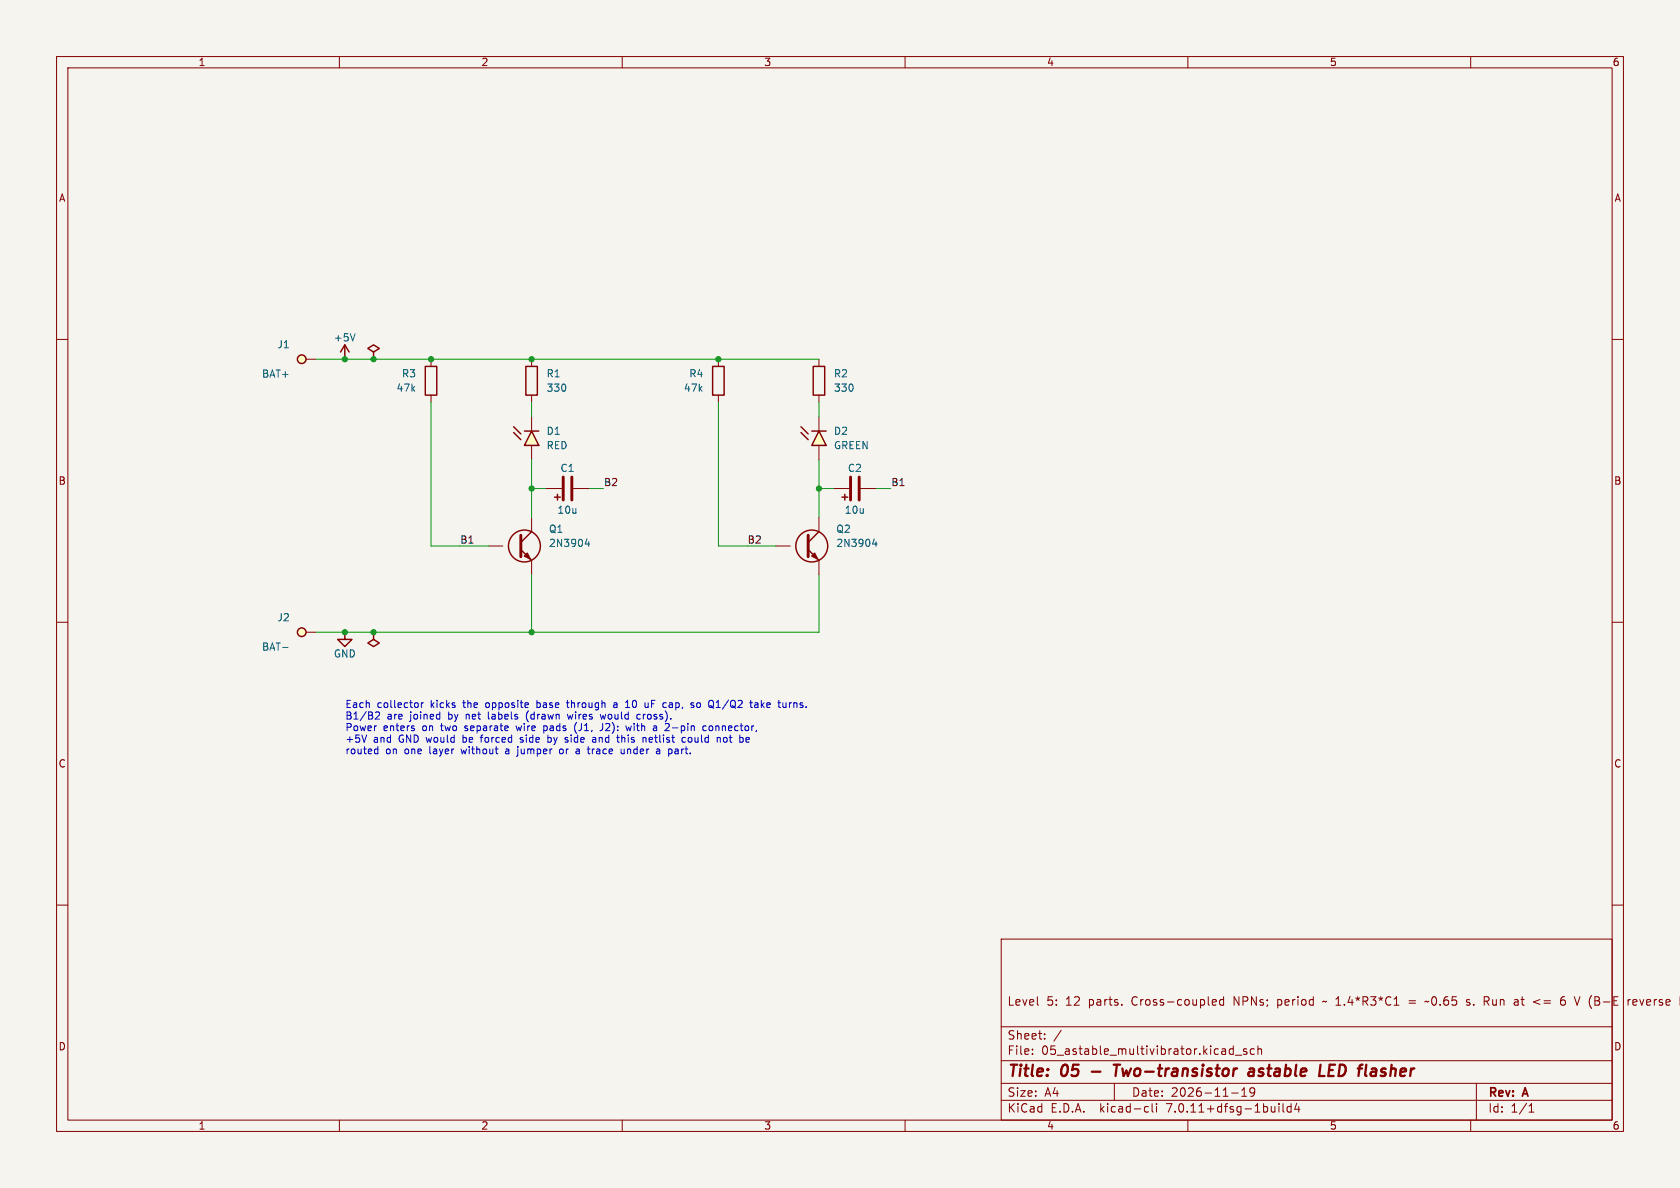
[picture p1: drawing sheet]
<svg xmlns="http://www.w3.org/2000/svg" width="297mm" height="210mm" viewBox="0 0 297 210" stroke-linecap="round" stroke-linejoin="round" font-family="sans-serif">
<path d="M0 0h297v210h-297z" fill="#f5f4ef" stroke="#f5f4ef" stroke-width=".18"/>
<g fill="none" stroke="#840000" stroke-width=".18">
<path d="M10 10h277v190h-277zM12 12h273v186h-273zM60 10v2M110 10v2M160 10v2M210 10v2M260 10v2M10 60h2M285 60h2M96.5 86.4h3.1M101.1 86.4h3M10 110h2"/>
<path d="M285 110h2M10 160h2M285 160h2M177 166h108v32h-108zM183.5 177.6l.1 .1M214.4 177.6h.6M214.4 176.8l.4-.1 .2 .4-.7 .1M216.3 176.8l-.4-.1-.3 .3v.4l.1 .2h.6M216.3 176.2v1.5M233.8 177.1l.2-.1 .3 .1M246.5 177.7h.8M249.1 176.9h1.1"/>
<path d="M249.1 177.3h1.1M252.6 177l-.2 .1-.3-.1-.2 .1M259.8 176.8l-.3-.1-.3 .2 .1 .2 .5 .2v.3h-.6M262.4 176.2h.6l.2 .3-.1 .4-.7 .1M262.7 177l.5 .7M268.2 176.7l.2 .2v.8M268.4 177.6l-.5 .1M268.4 177.1h-.5M272.2 176.7l-1.1 .4 1.1 .5M275.9 177.1l.3-.3h.4l.1 .3v.3l-.2 .3h-.3l-.3-.3M276.6 176.2a.6 .6 0 0 0-.7 .6M288.2 176.7l-.3 .1"/>
<path d="M288.7 177.2l.7-.1-.1-.3-.4-.1-.2 .2v.7h.6M60 198v2M110 198v2M160 198v2M177 194.5h108M177 191.5h108M177 187.5h108M177 181.5h108M182.5 186.3v.1M182.5 185.5v.1M184.7 183.6v.1M184.7 182.8v.1"/>
<path d="M187.6 182.1l-1.3 2M197 191.5v3M202.6 195.6l.4 .1M203 196.5l-.4 .1M203.7 195.1v1.3l.2 .2M204.5 195.1v.1M204.5 195.6v1M210 198v2M217.7 193.2h1.2M218 184.9v1.5M218 185.5l-.4-.1-.3 .3v.4l.2 .2h.5M218.4 186.5h1.1"/>
<path d="M219.5 193.8h.9M219.5 192.7l.5-.4v1.5M220.4 185.5l-.4-.1-.2 .2 .1 .2 .5 .2v.3h-.6M221.7 185.5l-.4-.1-.3 .3v.4l.2 .2h.5M221.8 192.9l-.3 .3h-.3l-.2-.3 .1-.5 .4-.1 .2 .1a.99 .99 0 0 1-.3 1.4h-.3M222.4 185.5l.2-.1 .4 .1v.9M222.4 184.9v1.5M226.1 195.1v.1M226.1 195.6v1M226.8 195.1v1.3l.2 .2M228.2 195.7l-.4-.1-.3 .3v.4l.2 .2h.5M228.2 195.1v1.5"/>
<path d="M229.2 195l-.3 1.1h.9M229.6 195.6v1M260 198v2M261 191.5v6.5M270.3 196.6h.9M270.3 195.5l.4-.4v1.5"/>
</g>
<path d="M193 189.4h1.5M196.9 188.2h1.1M197.5 188.2l-.3 2M220.9 189l.2-.1 .5 .1v1.2M221.7 189.4h-.7a.4 .4 0 0 0-.3 .4 .4 .4 0 0 0 .2 .4l.7-.1M233.2 190.2h1M235 189.2h.6M236 188.2h-.9l-.3 2h1M243.1 188.9l.2 .3-.1 1M243.2 190.1l-.2 .1M243.3 189.4h-.2" fill="none" stroke="#840000" stroke-width=".4"/>
<path d="M99.6 84.3v4.1M101.1 84.3v4.1" fill="none" stroke="#840000" stroke-width=".51"/>
<path d="M98 87.9h1.1M98.6 87.4v1" fill="none" stroke="#840000" stroke-width=".25"/>
<path d="M144.8 76.2l1.2 2.5h-2.5z" fill="#ffffc2"/>
<g fill="none" stroke="#840000" stroke-width=".25">
<path d="M60.2 62.2l.8-1.2 .7 1.2M61 61v2.5M66 62.2l1.1-.6-1.1-.6-1 .6 1 .6v1.3M75.2 64.8h2v5.1h-2zM141.6 76.5l1.3 1.2M141.6 75.4l1.3 1.3M143.5 76.2h2.5M143.8 64.8h2v5.1h-2zM144.8 76.2l1.2 2.5h-2.5zM92.1 97.2l1.9 1.9M94 94l-1.9 1.9M142.9 97.2l1.9 1.9"/>
<path d="M144.8 94l-1.9 1.9M148.8 87.9h1.1M149.4 87.4v1M61 111.8v1.2h1.2l-1.2 1.3-1.3-1.3h1.3M66 111.8v1.2l1.1 .7-1.1 .6-1-.6 1-.7"/>
<circle cx="53.3" cy="63.5" r=".76"/>
<circle cx="92.7" cy="96.5" r="2.82"/>
<circle cx="143.5" cy="96.5" r="2.82"/>
<circle cx="53.3" cy="111.8" r=".76"/>
</g>
<g fill="none" stroke="#840000" stroke-width=".18">
<path d="M54.1 63.5h1.8M76.2 63.5v1.3M76.2 69.9v1.2M144.8 63.5v1.3M144.8 69.9v1.2M144.8 73.7v2.5M144.8 78.7v2.6M86.4 96.5h2.5M94 91.4v2.6M94 99.1v2.5M137.2 96.5h2.5M144.8 91.4v2.6"/>
<path d="M144.8 99.1v2.5M147.3 86.4h3.1M151.9 86.4h3M54.1 111.8h1.8"/>
</g>
<path d="M92.1 94.6v3.8M142.9 94.6v3.8M150.4 84.3v4.1M151.9 84.3v4.1" fill="none" stroke="#840000" stroke-width=".51"/>
<g fill="#840000" stroke="#840000" stroke-width=".25">
<path d="M92.7 98.3l.5-.5 .5 1z"/>
<path d="M144 97.8l.5 1-1-.5z"/>
</g>
<path d="M62.8 59l-.4 1.3M103.8 95.3l-.3 .9h.7M104.1 95.8v.8M154.6 95.3l-.3 .9h.7M154.9 95.8v.8M50 114.5h.9" fill="none" stroke="#006464" stroke-width=".18"/>
<g fill="#ffffc2" stroke="#ffffc2" stroke-width=".18">
<circle cx="53.3" cy="63.5" r=".76"/>
<circle cx="53.3" cy="111.8" r=".76"/>
</g>
<path d="M94 76.2l1.2 2.5h-2.5z" fill="#ffffc2"/>
<path d="M90.8 76.5l1.3 1.2M90.8 75.4l1.3 1.3M92.7 76.2h2.5M93 64.8h2v5.1h-2zM94 76.2l1.2 2.5h-2.5zM126 64.8h2v5.1h-2z" fill="none" stroke="#840000" stroke-width=".25"/>
<path d="M94 63.5v1.3M94 69.9v1.2M94 73.7v2.5M94 78.7v2.6M127 63.5v1.3M127 69.9v1.2" fill="none" stroke="#840000" stroke-width=".18"/>
<g fill="none" stroke="#0000c2" stroke-width=".18">
<path d="M64.8 129.9l-.4 1.3M66.4 132.4l.4 .1M66.8 132v1.3M66.8 133.2l-.4 .1M67.1 126.1l-.1 .3-.7 .7h.8M73.2 128.8v.3M73.8 124.3l.1 .2-.1 .5M74.5 124.2v.9M74.8 124.2l-.3 .3M85.1 130.1v1.1M86.3 125.8v1.1l.2 .2M89.5 132.4l-.1 .1"/>
<path d="M89.5 132.8l-.1 .1 .1 .4M91.2 128.3l.3 .9M91.5 132v.1M92 131.1l.3 .1M92.3 130.4l-.3 .1v.2l.3 .1M93.1 126.2v.9l.3 .5M94.9 123.8v1.3M94.9 125l.1 .1M95 124.2l-.1 .1M96.1 128.3v1.3M96.1 129.1l.4 .1M96.9 129.9v1.3"/>
<path d="M97.4 131.1l-.2 .1-.3-.1M99 132.5v.6l.2 .2 .3-.1M100.1 124.2h.5M100.2 130.8l.2 .2-.2 .2M100.3 123.8v1.1l.3 .2M100.3 126.3l.3 .8 .2-.6 .2 .6M101.7 128.1a1.48 1.48 0 0 0 .2 1.5M102 132.4h.2l.2 .2v.7M102.4 133.2l-.4 .1M102.4 132.7l-.4 .1M104 132v1.1M104.7 132.4v.9"/>
<path d="M104.8 132.5l-.1 .1M105.3 131.1l-.4 .1M105.3 130.5v.7M105.3 130.7h-.4M106.1 126.3l.3 .8 .2-.6 .2 .6 .3-.8M106.5 127.9v.9a.41 .41 0 0 1-.4 .4M108.5 124.3h.5M109.1 124.5l-.4 .1-.2 .2 .2 .3 .4-.1M109.9 129.9v1.3M110.3 133.1l-.1 .2-.3-.1M110.3 132.4v.9M110.6 125.1h.7"/>
<path d="M110.7 128.3l.2 .9 .2-.6 .3 .6 .2-.9M110.8 124l.2-.2v1.3M112.6 126.9l.2 .2h.4M113.2 126.3h-.4l-.2 .2M114 130.4l.2 .1v.7M114.6 125l-.4 .1M114.6 124.2v.9M115.2 130.4h-.3l-.1 .1v.6l.4 .1M115.4 130.7l-.6 .1M116.1 129.1l-.4 .1M116.1 128.5v.7M116.1 128.6l-.4 .1"/>
<path d="M116.5 132.4l.1 .2v.7M116.6 133.2l-.1 .1M116.6 132.7l-.1 .1M118.3 124.6v.4M118.9 128.7h.9M119.5 133.3h.3M119.5 132.4l.3 .1M119.5 132.8h.3M120.7 131.1h.5M121.7 130.5v.6l.2 .1 .3-.1M122.6 124.7v.3M123.6 124.2l-.3 .1-.1 .2v.5l.4 .1"/>
<path d="M124.9 128.4l-.4-.1-.2 .3 .1 .5h.5M125.3 124l.3-.2 .5 .2M125.9 128.4l-.3-.1-.3 .3 .1 .4 .2 .2 .3-.1M126.6 125.1h.7M126.9 124l-.3 .2M128 130.4l-.1 .2 .1 .5 .3 .1 .3-.2M128.4 130.4l.2 .2M132.4 131.1l-.3 .1M132.4 130.4l.1 .3-.6 .1M133.4 124.3h.5l.1 .8M134 124.5l-.4 .1-.2 .2 .2 .3 .4-.1M139 124.2v.9"/>
<path d="M139 125l-.2 .1"/>
</g>
<g fill="none" stroke="#009600" stroke-width=".18">
<path d="M55.9 63.5h88.9M76.2 71.1v25.4h10.2M94 71.1v2.6M127 71.1v25.4h10.2M144.8 71.1v2.6M94 86.4h2.5M94 81.3v10.1M104.1 86.4h2.6M144.8 81.3v10.1M144.8 86.4h2.5M154.9 86.4h2.6M94 101.6v10.2"/>
<path d="M144.8 101.6v10.2h-88.9"/>
</g>
<g fill="#009600" stroke="#009600" stroke-width=".18">
<circle cx="76.2" cy="63.5" r=".46"/>
<circle cx="94" cy="63.5" r=".46"/>
<circle cx="94" cy="86.4" r=".46"/>
<circle cx="94" cy="111.8" r=".46"/>
<circle cx="66" cy="63.5" r=".46"/>
<circle cx="61" cy="111.8" r=".46"/>
<circle cx="66" cy="111.8" r=".46"/>
<circle cx="61" cy="63.5" r=".46"/>
<circle cx="127" cy="63.5" r=".46"/>
<circle cx="144.8" cy="86.4" r=".46"/>
</g>
<g font-size="2.8" fill="#840000">
<text x="178" y="190.9">Title:</text>
<text x="187.7" y="190.9">05</text>
<text x="198.6" y="190.9">Two-transistor</text>
<text x="223.2" y="190.9">astable</text>
<text x="236.5" y="190.9">LED</text>
<text x="244.2" y="190.9">flasher</text>
</g>
<g font-size="2.1" fill="#840000">
<text x="178" y="178">Level</text>
<text x="185" y="178">5:</text>
<text x="188.5" y="178">12</text>
<text x="192.6" y="178">parts.</text>
<text x="200.3" y="178">Cross-coupled</text>
<text x="218.5" y="178">NPNs;</text>
<text x="226.4" y="178">period</text>
<text x="234.7" y="178">~ 1.4*R3*C1</text>
<text x="253.2" y="178">~0.65</text>
<text x="260.6" y="178">s.</text>
<text x="263.8" y="178">Run</text>
<text x="269.3" y="178">at</text>
<text x="272.8" y="178">&lt;=</text>
<text x="277.9" y="178">6</text>
<text x="280.6" y="178">V (B-E</text>
<text x="290.2" y="178">reverse</text>
<text x="178" y="184">Sheet:</text>
<text x="178" y="186.7">File:</text>
<text x="184.1" y="186.7">05_astable_multivibrator.kicad_sch</text>
<text x="178" y="196.9">KiCad</text>
<text x="178" y="194.1">Size:</text>
<text x="184.7" y="194.1">A4</text>
<text x="185.7" y="196.9">E.D.A.</text>
<text x="194.6" y="196.9">kicad-cli</text>
<text x="200" y="194.1">Date:</text>
<text x="206.5" y="196.9">7.0.11+dfsg-1build4</text>
<text x="207" y="194.1">2026-11-19</text>
<text x="263" y="194.3">Rev:</text>
<text x="263" y="196.9">Id:</text>
<text x="267.1" y="196.9">1/1</text>
<text x="269.4" y="194.3">A</text>
</g>
<g font-size="1.8" fill="#840000">
<text x="35" y="11.9">1</text>
<text x="85" y="11.9">2</text>
<text x="135" y="11.9">3</text>
<text x="185" y="11.9">4</text>
<text x="235" y="11.9">5</text>
<text x="285" y="11.9">6</text>
<text x="10.3" y="35.9">A</text>
<text x="285.3" y="35.9">A</text>
<text x="10.3" y="85.9">B</text>
<text x="285.3" y="85.9">B</text>
<text x="10.3" y="135.9">C</text>
<text x="285.3" y="135.9">C</text>
<text x="10.3" y="185.9">D</text>
<text x="285.3" y="185.9">D</text>
<text x="35" y="199.9">1</text>
<text x="85" y="199.9">2</text>
<text x="135" y="199.9">3</text>
<text x="185" y="199.9">4</text>
<text x="235" y="199.9">5</text>
<text x="285" y="199.9">6</text>
</g>
<g font-size="1.8" fill="#006464">
<text x="49" y="61.8">J1</text>
<text x="58.9" y="60.6">+5V</text>
<text x="46.2" y="67">BAT+</text>
<text x="70" y="69.4">47k</text>
<text x="71" y="66.9">R3</text>
<text x="96.5" y="66.9">R1</text>
<text x="96.5" y="69.4">330</text>
<text x="120.8" y="69.4">47k</text>
<text x="121.8" y="66.9">R4</text>
<text x="147.3" y="66.9">R2</text>
<text x="147.3" y="69.4">330</text>
<text x="96.5" y="77.1">D1</text>
<text x="147.3" y="77.1">D2</text>
<text x="96.5" y="79.6">RED</text>
<text x="99" y="83.6">C1</text>
<text x="147.3" y="79.6">GREEN</text>
<text x="149.8" y="83.6">C2</text>
<text x="96.9" y="94.4">Q1</text>
<text x="98.4" y="91">10u</text>
<text x="147.7" y="94.4">Q2</text>
<text x="149.2" y="91">10u</text>
<text x="96.9" y="96.9">2N3904</text>
<text x="147.7" y="96.9">2N3904</text>
<text x="49" y="110">J2</text>
<text x="46.2" y="115.2">BAT-</text>
<text x="58.9" y="116.4">GND</text>
</g>
<g font-size="1.8" fill="#0f0f0f">
<text x="106.7" y="86">B2</text>
<text x="157.5" y="86">B1</text>
<text x="81.3" y="96.2">B1</text>
<text x="132.1" y="96.2">B2</text>
</g>
<g font-size="1.8" fill="#0000c2">
<text x="61" y="125.5">Each</text>
<text x="66.7" y="125.5">collector</text>
<text x="76.2" y="125.5">kicks</text>
<text x="82.2" y="125.5">the</text>
<text x="86.3" y="125.5">opposite</text>
<text x="95.5" y="125.5">base</text>
<text x="101.1" y="125.5">through</text>
<text x="109.6" y="125.5">a</text>
<text x="111.9" y="125.5">10</text>
<text x="115.5" y="125.5">uF</text>
<text x="118.9" y="125.5">cap,</text>
<text x="124" y="125.5">so</text>
<text x="127.4" y="125.5">Q1/Q2</text>
<text x="135" y="125.5">take</text>
<text x="140.1" y="125.5">turns.</text>
<text x="61" y="127.5">B1/B2</text>
<text x="61" y="129.6">Power</text>
<text x="61" y="131.6">+5V</text>
<text x="66" y="131.6">and</text>
<text x="67.8" y="129.6">enters</text>
<text x="68.4" y="127.5">are</text>
<text x="70.6" y="131.6">GND would</text>
<text x="72.6" y="127.5">joined</text>
<text x="74.8" y="129.6">on</text>
<text x="78.3" y="129.6">two</text>
<text x="79.5" y="127.5">by</text>
<text x="82.3" y="131.6">be</text>
<text x="82.6" y="129.6">separate</text>
<text x="82.8" y="127.5">net</text>
<text x="85.7" y="131.6">forced</text>
<text x="87" y="127.5">labels</text>
<text x="92" y="129.6">wire</text>
<text x="92.8" y="131.6">side</text>
<text x="93.9" y="127.5">(drawn</text>
<text x="97" y="129.6">pads</text>
<text x="97.9" y="131.6">by</text>
<text x="101.2" y="131.6">side</text>
<text x="101.4" y="127.5">wires</text>
<text x="102.6" y="129.6">(J1,</text>
<text x="106.2" y="131.6">and</text>
<text x="107.4" y="129.6">J2):</text>
<text x="107.5" y="127.5">would</text>
<text x="110.8" y="131.6">this</text>
<text x="112.2" y="129.6">with</text>
<text x="114.1" y="127.5">cross).</text>
<text x="115.5" y="131.6">netlist</text>
<text x="117.2" y="129.6">a</text>
<text x="119.5" y="129.6">2-pin</text>
<text x="122.7" y="131.6">could</text>
<text x="126.4" y="129.6">connector,</text>
<text x="129" y="131.6">not</text>
<text x="61" y="133.7">routed</text>
<text x="68.2" y="133.7">on</text>
<text x="71.6" y="133.7">one</text>
<text x="76.2" y="133.7">layer</text>
<text x="82" y="133.7">without</text>
<text x="90" y="133.7">a</text>
<text x="92.4" y="133.7">jumper</text>
<text x="100" y="133.7">or</text>
<text x="103.1" y="133.7">a</text>
<text x="105.4" y="133.7">trace</text>
<text x="111.4" y="133.7">under</text>
<text x="117.9" y="133.7">a</text>
<text x="120.2" y="133.7">part.</text>
</g>
</svg>
